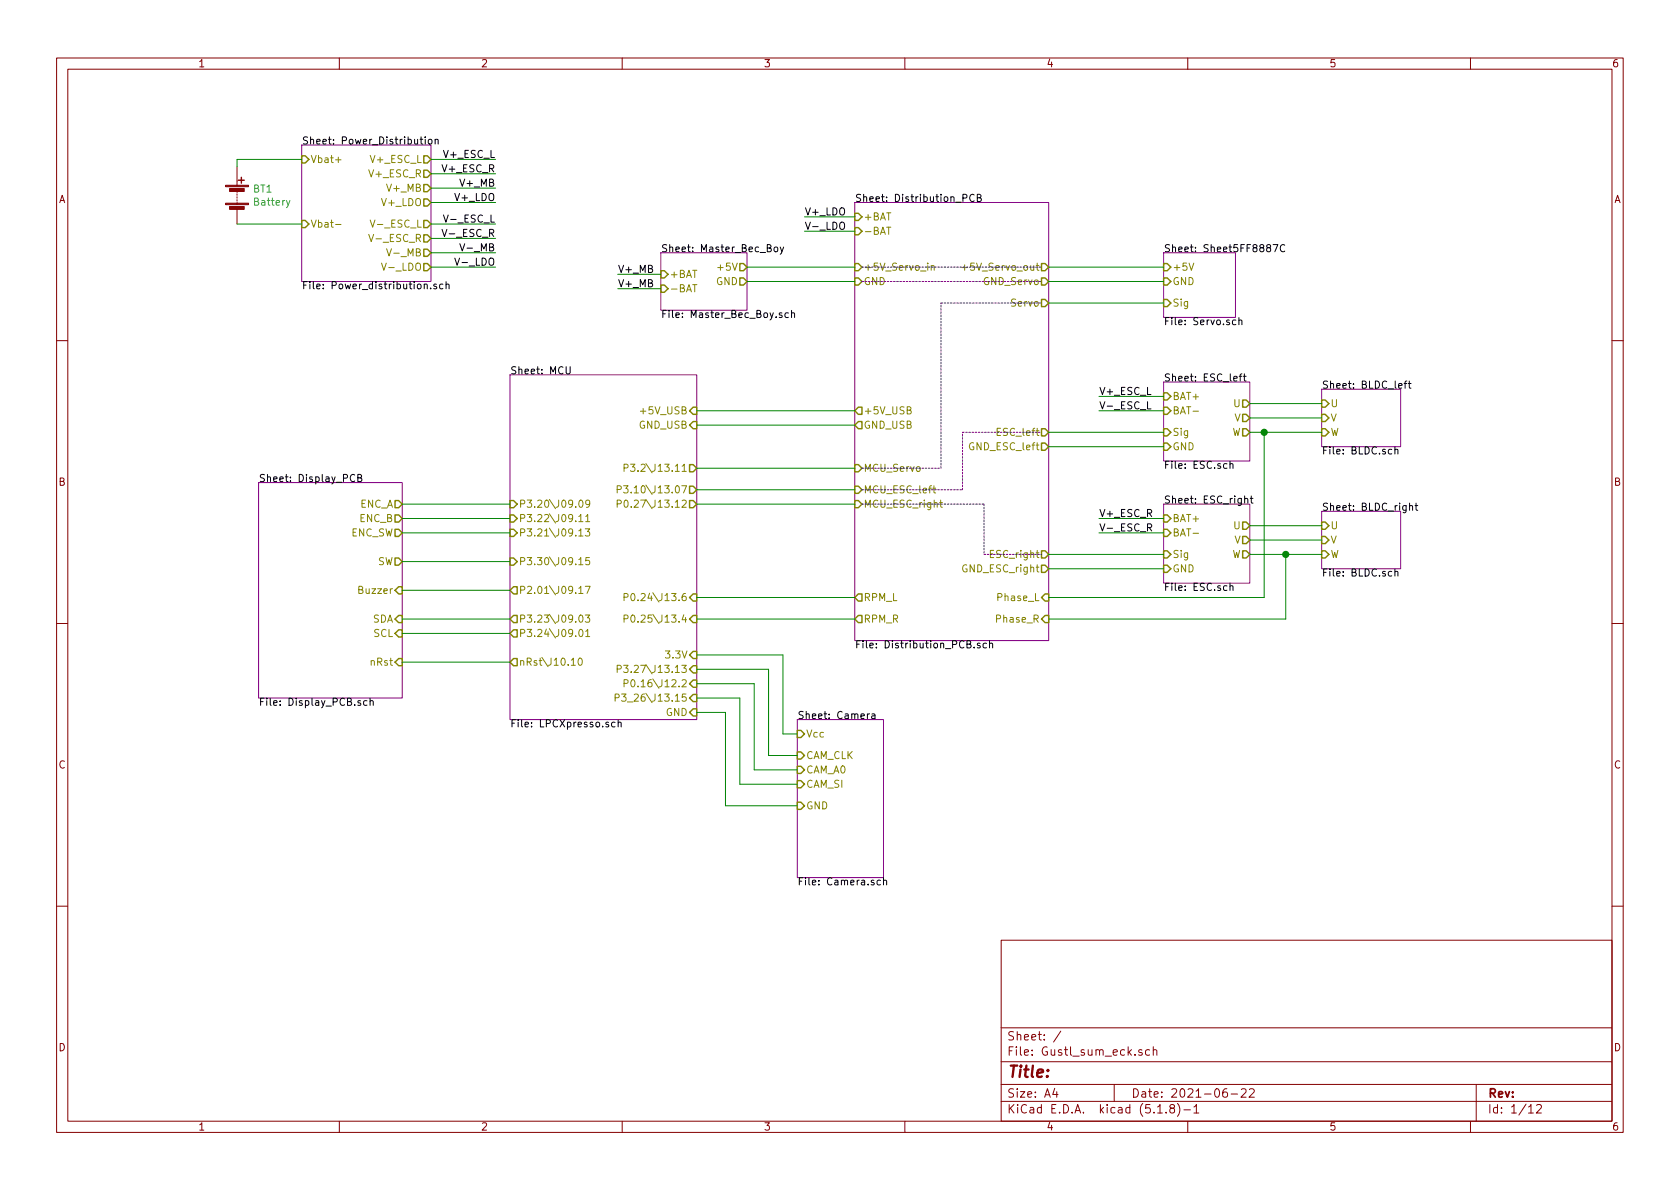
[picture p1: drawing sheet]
EESchema Schematic File Version 4
EELAYER 30 0
EELAYER END
$Descr A4 11693 8268
encoding utf-8
Sheet 1 12
Title ""
Date "2021-06-22"
Rev ""
Comp ""
Comment1 ""
Comment2 ""
Comment3 ""
Comment4 ""
$EndDescr
$Sheet
S 1800 3350 1000 1500
U 5FF81A48
F0 "Display_PCB" 50
F1 "Display_PCB.sch" 50
F2 "ENC_A" O R 2800 3500 50 
F3 "ENC_B" O R 2800 3600 50 
F4 "ENC_SW" O R 2800 3700 50 
F5 "Buzzer" I R 2800 4100 50 
F6 "SDA" I R 2800 4300 50 
F7 "SCL" I R 2800 4400 50 
F8 "nRst" I R 2800 4600 50 
F9 "SW" O R 2800 3900 50 
$EndSheet
$Sheet
S 8100 2650 600  550 
U 5FF8364A
F0 "ESC_left" 50
F1 "ESC.sch" 50
F2 "BAT+" I L 8100 2750 50 
F3 "BAT-" I L 8100 2850 50 
F4 "Sig" I L 8100 3000 50 
F5 "U" O R 8700 2800 50 
F6 "V" O R 8700 2900 50 
F7 "W" O R 8700 3000 50 
F8 "GND" I L 8100 3100 50 
$EndSheet
$Sheet
S 9200 2700 550  400 
U 5FF83763
F0 "BLDC_left" 50
F1 "BLDC.sch" 50
F2 "U" I L 9200 2800 50 
F3 "V" I L 9200 2900 50 
F4 "W" I L 9200 3000 50 
$EndSheet
Wire Wire Line
	8700 2800 9200 2800
Wire Wire Line
	8700 2900 9200 2900
Wire Wire Line
	8700 3000 8800 3000
$Comp
L Device:Battery BT1
U 1 1
P 1650 1350
F 0 "BT1" H 1758 1396 50  0000 L CNN
F 1 "Battery" H 1758 1305 50  0000 L CNN
F 2 "" V 1650 1410 50  0001 C CNN
F 3 "~" V 1650 1410 50  0001 C CNN
	1    1650 1350
	1    0    0    -1  
$EndComp
$Sheet
S 8100 1750 500  450 
U 5FF8887D
F0 "Sheet5FF8887C" 50
F1 "Servo.sch" 50
F2 "+5V" I L 8100 1850 50 
F3 "Sig" I L 8100 2100 50 
F4 "GND" I L 8100 1950 50 
$EndSheet
$Sheet
S 4600 1750 600  400 
U 5FF84A44
F0 "Master_Bec_Boy" 50
F1 "Master_Bec_Boy.sch" 50
F2 "+BAT" I L 4600 1900 50 
F3 "-BAT" I L 4600 2000 50 
F4 "+5V" O R 5200 1850 50 
F5 "GND" O R 5200 1950 50 
$EndSheet
Wire Wire Line
	5200 1850 5950 1850
Wire Wire Line
	5200 1950 5950 1950
$Sheet
S 8100 3500 600  550 
U 5FFA8C4B
F0 "ESC_right" 50
F1 "ESC.sch" 50
F2 "BAT+" I L 8100 3600 50 
F3 "BAT-" I L 8100 3700 50 
F4 "Sig" I L 8100 3850 50 
F5 "U" O R 8700 3650 50 
F6 "V" O R 8700 3750 50 
F7 "W" O R 8700 3850 50 
F8 "GND" I L 8100 3950 50 
$EndSheet
$Sheet
S 9200 3550 550  400 
U 5FFA8C50
F0 "BLDC_right" 50
F1 "BLDC.sch" 50
F2 "U" I L 9200 3650 50 
F3 "V" I L 9200 3750 50 
F4 "W" I L 9200 3850 50 
$EndSheet
Wire Wire Line
	8700 3650 9200 3650
Wire Wire Line
	8700 3750 9200 3750
Wire Wire Line
	8700 3850 8950 3850
Wire Wire Line
	4850 2850 5950 2850
Wire Wire Line
	5950 2950 4850 2950
Wire Wire Line
	2800 3500 3550 3500
Wire Wire Line
	2800 3600 3550 3600
Wire Wire Line
	2800 3700 3550 3700
Wire Wire Line
	3550 3900 2800 3900
Wire Wire Line
	2800 4100 3550 4100
Wire Wire Line
	3550 4300 2800 4300
Wire Wire Line
	2800 4400 3550 4400
Wire Wire Line
	3550 4600 2800 4600
Wire Wire Line
	7300 1850 8100 1850
Wire Wire Line
	8100 1950 7300 1950
Wire Wire Line
	7300 2100 8100 2100
Wire Wire Line
	8100 3000 7300 3000
Wire Wire Line
	7300 3100 8100 3100
Wire Wire Line
	7300 3850 8100 3850
Wire Wire Line
	7300 3950 8100 3950
Wire Notes Line width 4
	6000 1850 7250 1850
Wire Notes Line width 4
	6000 1950 7250 1950
Wire Notes Line width 4
	6000 3250 6550 3250
Wire Notes Line width 4
	6550 3250 6550 2100
Wire Notes Line width 4
	6550 2100 7250 2100
Wire Notes Line width 4
	6000 3400 6700 3400
Wire Notes Line width 4
	6700 3400 6700 3000
Wire Notes Line width 4
	6700 3000 7250 3000
Wire Notes Line width 4
	6000 3500 6850 3500
Wire Notes Line width 4
	6850 3500 6850 3850
Wire Notes Line width 4
	6850 3850 7250 3850
Wire Wire Line
	4850 3250 5950 3250
$Sheet
S 3550 2600 1300 2400
U 5FF81999
F0 "MCU" 50
F1 "LPCXpresso.sch" 50
F2 "P3.20\\J09.09" I L 3550 3500 50 
F3 "P3.22\\J09.11" I L 3550 3600 50 
F4 "P3.21\\J09.13" I L 3550 3700 50 
F5 "P3.30\\J09.15" I L 3550 3900 50 
F6 "P2.01\\J09.17" O L 3550 4100 50 
F7 "P3.23\\J09.03" O L 3550 4300 50 
F8 "P3.24\\J09.01" O L 3550 4400 50 
F9 "nRst\\J10.10" O L 3550 4600 50 
F10 "+5V_USB" I R 4850 2850 50 
F11 "GND_USB" I R 4850 2950 50 
F12 "P3.10\\J13.07" O R 4850 3400 50 
F13 "P0.27\\J13.12" O R 4850 3500 50 
F14 "P3.2\\J13.11" O R 4850 3250 50 
F15 "P0.25\\J13.4" I R 4850 4300 50 
F16 "P0.24\\J13.6" I R 4850 4150 50 
F17 "P3.27\\J13.13" I R 4850 4650 50 
F18 "P0.16\\J12.2" I R 4850 4750 50 
F19 "P3_26\\J13.15" I R 4850 4850 50 
F20 "GND" I R 4850 4950 50 
F21 "3.3V" I R 4850 4550 50 
$EndSheet
Wire Wire Line
	4850 3400 5950 3400
Wire Wire Line
	4850 3500 5950 3500
$Sheet
S 2100 1000 900  950 
U 60D04258
F0 "Power_Distribution" 50
F1 "Power_distribution.sch" 50
F2 "Vbat+" I L 2100 1100 50 
F3 "V+_ESC_L" O R 3000 1100 50 
F4 "V+_ESC_R" O R 3000 1200 50 
F5 "V+_MB" O R 3000 1300 50 
F6 "V+_LDO" O R 3000 1400 50 
F7 "V-_ESC_L" O R 3000 1550 50 
F8 "V-_ESC_R" O R 3000 1650 50 
F9 "V-_MB" O R 3000 1750 50 
F10 "V-_LDO" O R 3000 1850 50 
F11 "Vbat-" I L 2100 1550 50 
$EndSheet
Text Label 3450 1100 2    50   ~ 0
V+_ESC_L
Text Label 3450 1200 2    50   ~ 0
V+_ESC_R
Text Label 3450 1300 2    50   ~ 0
V+_MB
Text Label 3450 1400 2    50   ~ 0
V+_LDO
Text Label 3450 1550 2    50   ~ 0
V-_ESC_L
Text Label 3450 1650 2    50   ~ 0
V-_ESC_R
Text Label 3450 1750 2    50   ~ 0
V-_MB
Text Label 3450 1850 2    50   ~ 0
V-_LDO
Wire Wire Line
	3000 1100 3450 1100
Wire Wire Line
	3000 1200 3450 1200
Wire Wire Line
	3000 1300 3450 1300
Wire Wire Line
	3000 1400 3450 1400
Wire Wire Line
	3000 1550 3450 1550
Wire Wire Line
	3000 1650 3450 1650
Wire Wire Line
	3000 1750 3450 1750
Wire Wire Line
	3000 1850 3450 1850
Wire Wire Line
	2100 1100 1650 1100
Wire Wire Line
	1650 1100 1650 1150
Wire Wire Line
	2100 1550 1650 1550
Text Label 7650 2750 0    50   ~ 0
V+_ESC_L
Text Label 7650 3600 0    50   ~ 0
V+_ESC_R
Text Label 4300 1900 0    50   ~ 0
V+_MB
Text Label 5600 1500 0    50   ~ 0
V+_LDO
Text Label 7650 2850 0    50   ~ 0
V-_ESC_L
Text Label 7650 3700 0    50   ~ 0
V-_ESC_R
Text Label 4300 2000 0    50   ~ 0
V+_MB
Text Label 5600 1600 0    50   ~ 0
V-_LDO
Wire Wire Line
	5600 1600 5950 1600
Wire Wire Line
	5600 1500 5950 1500
Wire Wire Line
	4300 1900 4600 1900
Wire Wire Line
	4300 2000 4600 2000
Wire Wire Line
	7650 2750 8100 2750
Wire Wire Line
	7650 2850 8100 2850
Wire Wire Line
	7650 3600 8100 3600
Wire Wire Line
	7650 3700 8100 3700
$Sheet
S 5950 1400 1350 3050
U 5FF8AA4F
F0 "Distribution_PCB" 50
F1 "Distribution_PCB.sch" 50
F2 "ESC_left" O R 7300 3000 50 
F3 "ESC_right" O R 7300 3850 50 
F4 "Servo" O R 7300 2100 50 
F5 "MCU_ESC_left" I L 5950 3400 50 
F6 "MCU_ESC_right" I L 5950 3500 50 
F7 "MCU_Servo" I L 5950 3250 50 
F8 "+5V_Servo_out" O R 7300 1850 50 
F9 "+5V_Servo_in" I L 5950 1850 50 
F10 "GND" I L 5950 1950 50 
F11 "GND_Servo" O R 7300 1950 50 
F12 "GND_ESC_left" O R 7300 3100 50 
F13 "GND_ESC_right" O R 7300 3950 50 
F14 "+5V_USB" O L 5950 2850 50 
F15 "GND_USB" O L 5950 2950 50 
F16 "+BAT" I L 5950 1500 50 
F17 "-BAT" I L 5950 1600 50 
F18 "RPM_L" O L 5950 4150 50 
F19 "RPM_R" O L 5950 4300 50 
F20 "Phase_L" I R 7300 4150 50 
F21 "Phase_R" I R 7300 4300 50 
$EndSheet
Wire Wire Line
	8950 3850 8950 4300
Wire Wire Line
	8950 4300 7300 4300
Connection ~ 8950 3850
Wire Wire Line
	8950 3850 9200 3850
Wire Wire Line
	8800 3000 8800 4150
Wire Wire Line
	8800 4150 7300 4150
Connection ~ 8800 3000
Wire Wire Line
	8800 3000 9200 3000
Wire Wire Line
	5950 4150 4850 4150
Wire Wire Line
	4850 4300 5950 4300
$Sheet
S 5550 5000 600  1100
U 60E61A1F
F0 "Camera" 50
F1 "Camera.sch" 50
F2 "GND" I L 5550 5600 50 
F3 "CAM_SI" I L 5550 5450 50 
F4 "CAM_A0" I L 5550 5350 50 
F5 "Vcc" I L 5550 5100 50 
F6 "CAM_CLK" I L 5550 5250 50 
$EndSheet
Wire Wire Line
	4850 4550 5450 4550
Wire Wire Line
	5350 4650 4850 4650
Wire Wire Line
	4850 4750 5250 4750
Wire Wire Line
	5150 4850 4850 4850
Wire Wire Line
	4850 4950 5050 4950
Wire Wire Line
	5450 4550 5450 5100
Wire Wire Line
	5450 5100 5550 5100
Wire Wire Line
	5350 4650 5350 5250
Wire Wire Line
	5350 5250 5550 5250
Wire Wire Line
	5250 4750 5250 5350
Wire Wire Line
	5250 5350 5550 5350
Wire Wire Line
	5150 4850 5150 5450
Wire Wire Line
	5150 5450 5550 5450
Wire Wire Line
	5050 4950 5050 5600
Wire Wire Line
	5050 5600 5550 5600
$EndSCHEMATC
